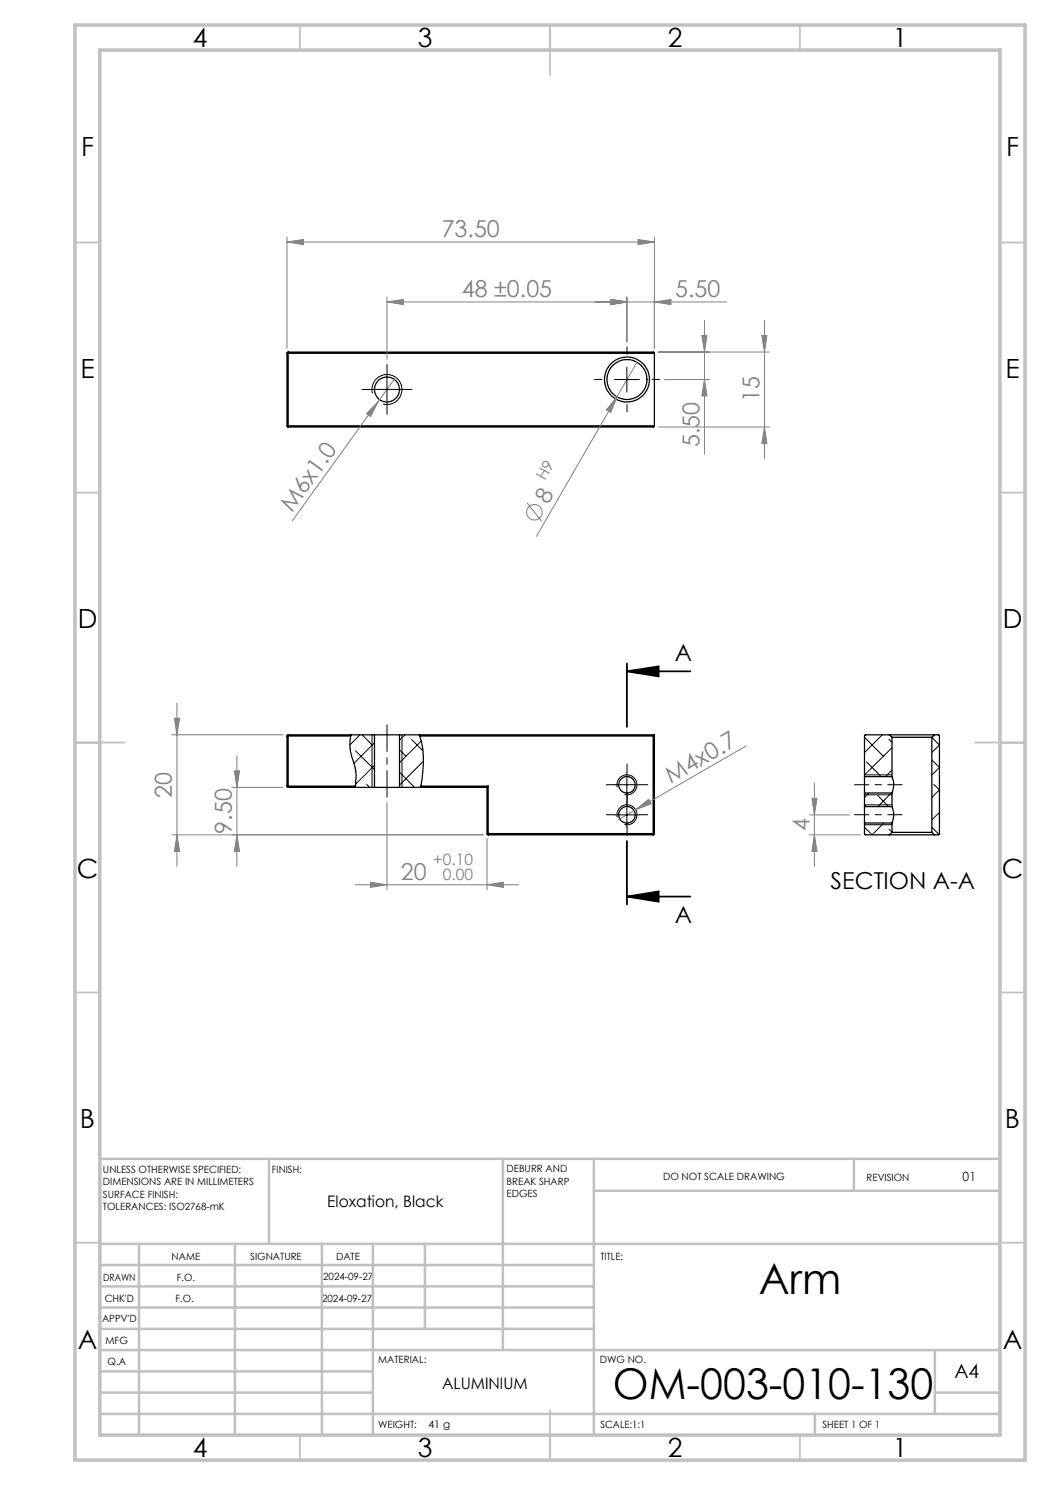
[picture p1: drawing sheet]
<svg xmlns="http://www.w3.org/2000/svg" width="210mm" height="297mm" viewBox="0 0 210 297" stroke-linecap="round" stroke-linejoin="round" font-family="sans-serif">
<g fill="none" stroke="#000" stroke-width=".2">
<path d="M74.5 78.7a3 3 0 0 1 2.7-3.8 3 3 0 0 1 3.2 3.3 3 3 0 0 1-3.8 2.6M74.9 77.9h5M77.4 75.4v5M122.9 75.9h5M125.4 73.4v5M71.1 150.1l3.8 3.8M72 147l-2 2M72.4 147l2 2M73.3 156.9l.6 .6M74.4 147v10.5M74.9 148.6l-4.1 4M74.9 153.1l-3.8 3.7"/>
<path d="M79.9 154.4l3 3.1M79.9 150l1.3 1.2M80.4 147v10.5M81 147l-1.1 1.1M82.3 147.9l2.3 2.3M84.2 157.2l-.2 .3M84.2 148.2l-4.3 4.3M84.7 152.3l-4.8 4.7M122.9 156.9h5M123.5 157.5a1.99 1.99 0 0 1 1.7-2.5 1.99 1.99 0 0 1 2.2 2.1 1.99 1.99 0 0 1-2.5 1.8M125.4 154.5v5M172.9 147.5l3.8 3.7"/>
<path d="M172.9 155h5.5M172.9 159h5.5M173.3 152.4l2.9 2.9M173.8 158.6l-.9 .9M175.5 159.1l2.2 2.2M176.5 147l-3.6 3.5M177.8 147.9l.6 .6M178.3 158.6l-2.7 2.7M178.4 149.5l-5.5 5.5M178.4 154l-1.3 1.3M186.4 147.5l1.5 1.5-1.5 1.5M186.4 152l1.5 1.5-1.5 1.5"/>
<path d="M186.8 156.9l1.1 1.1-1.5 1.5M122.9 163h5M123.5 163.5a1.99 1.99 0 0 1 1.7-2.5 1.99 1.99 0 0 1 2.2 2.1 1.99 1.99 0 0 1-2.5 1.8M125.4 160.5v4.9M172.9 165h5.5M176.8 164.6l-2.4 2.4-1.5-1.6M177.8 165.8l.6 .6M178.4 161l-5.5-.1 .3 .4M186.4 165.4l1.4 1.5M187.9 162.5l-1.5 1.5"/>
</g>
<g fill="none" stroke="#000" stroke-width=".25">
<path d="M57.4 70.7h.2M57.4 70.7v14.5M57.6 70.4h73.1l.2 .3M57.6 70.4v.3M57.6 70.4l-.2 .3M57.6 70.7v14.5M57.6 70.7h73.3M130.9 70.7v14.5M57.4 85.2h.2M57.4 85.2l.2 .2M57.6 85.2v.2M57.6 85.2h73.3"/>
<path d="M130.9 85.2l-.2 .2h-73.1M57.4 157.2l.2 .3M57.4 157.2h.2M57.4 147.2h.2M57.4 147.2v10M57.6 157.2v.3M57.6 147v.2M57.6 147l-.2 .2M57.6 147.2h12.5M57.6 157.2h13.5M57.6 147.2v10M57.6 157.5h17.3"/>
<path d="M57.6 147h17.3M70.1 147.2a10.1 10.1 0 0 0 .8 6 9.7 9.7 0 0 1 .2 4M70.2 147l-.1 .2M71.1 157.2l-.1 .3M74.9 157.5h5M74.9 147h5M74.9 147v10.5M79.9 157.5h17.5M79.9 147h51M79.9 147v10.5M83.9 147l.1 .2M84 147.2a19.9 19.9 0 0 1 .2 10"/>
<path d="M84 147.2h46.6M84.2 157.2l-.1 .3M84.2 157.2h13.4M97.4 157.5v9.2M97.6 157.2l-.2 .3M97.6 157.2v9.5M130.6 147.2v19.5M130.9 147l-.3 .2M130.9 147v19.7M172.9 155.3v3.3M172.9 158.6h5.5M172.9 155.3h5.5"/>
<path d="M172.9 158.6v2.7M177.9 147h9M177.9 147h-4.8l-.2 .1v8.2M177.9 147l.5 .5M178.4 155.3a3.9 3.9 0 0 1 0 3.3M178.4 147.5h8M178.4 147.5v7.8M178.4 158.6v2.7M186.4 147.5v19M186.9 147h.8l.2 .2v19.6l-.2 .2h-.8M186.9 147l-.5 .5M97.4 166.7l.2 .3"/>
<path d="M97.4 166.7h.2M97.6 166.7v.3M97.6 166.7h33M97.6 167h33M130.6 166.7v.3M130.6 166.7h.3M130.9 166.7l-.3 .3M172.9 161.3v3.3M172.9 164.6v2.2l.2 .2h4.8M172.9 164.6h5.5M172.9 161.3h5.5M177.9 167h9"/>
<path d="M178.4 161.3a3.9 3.9 0 0 1 0 3.3M178.4 166.5h8M178.4 164.6v1.9M178.4 166.5l-.5 .5M186.4 166.5l.5 .5"/>
<circle cx="77.4" cy="77.9" r="2.49"/>
<circle cx="125.4" cy="75.9" r="4.5"/>
<circle cx="125.4" cy="75.9" r="4"/>
<circle cx="125.4" cy="157" r="1.65"/>
<circle cx="125.4" cy="163" r="1.65"/>
</g>
<g fill="none" stroke="#808080" stroke-width=".2">
<path d="M57.4 48.4l3.3-.5v1zM57.4 47.4v22.3M57.4 48.4h73.5M77.4 59.4v12.5M122.1 59.9l3.3 .5-3.3 .5zM125.4 59.4v9M127.6 47.9l3.3 .5-3.3 .5zM130.9 47.4v22.3M77.4 60.4l3.3-.5v1zM77.4 60.4h68M79.1 75.5l-3.5 4.8M123.4 79.4l-1.2 3.1-.9-.5z"/>
<path d="M123.4 79.4l-16.1 27.9M127.4 72.5l-4 6.9M130.9 60.4l3.3-.5v1zM131.7 70.4h22.2M132.9 75.9h9M140.4 67.1h1l-.5 3.3zM140.9 75.9l.5 3.3h-1zM140.9 64.1v26.7M152.4 67.1h1l-.5 3.3zM152.9 64.1v27.7M75.6 80.3l-1.5 3-.8-.6zM75.6 80.3l-17.1 23.9"/>
<path d="M131.7 85.4h22.2M152.9 85.4l.5 3.3h-1zM105.4 100.6l3 3.7M34.4 147h22.3M34.9 143.6h1l-.5 3.4zM35.4 140.6v32.7M46.4 157.5h10.3M46.9 154.2h1l-.5 3.3zM47.4 151.1v22.2M149.2 149.2l-22.1 12.8M162.4 159.7h1l-.5 3.3zM162.9 156.6v16.7"/>
<path d="M34.4 167h62.2M35.4 167l.5 3.3h-1zM47.4 167l.5 3.3h-1zM71 176.9h32.8M74.1 176.5l3.3 .4-3.3 .6zM77.4 160.5v17.5M97.4 176.9l3.3-.4v1zM97.4 167.7v10.3M127.1 162l2.6-2.1 .5 .9zM127.1 162l-3.5 2M161.9 167h10.2M161.9 163h8"/>
<path d="M162.9 167l.5 3.3h-1z"/>
<circle cx="106.9" cy="102.5" r="1.56"/>
</g>
<path d="M125.4 134.3l6.3-1v2zM125.4 134.3h12.7M125.4 132.7v12.7M125.4 179.3l6.3-1v2zM125.4 168.2v12.7M125.4 179.3h12.7" fill="none" stroke="#000" stroke-width=".35"/>
<path d="M77.4 144.9v14.5" fill="none" stroke="#000" stroke-width=".2" stroke-dasharray="15.2 1.3 1.3 1.3" stroke-dashoffset="9.9"/>
<path d="M180.4 156.9h-9.5M180.4 162.9h-9.5" fill="none" stroke="#000" stroke-width=".2" stroke-dasharray="15.2 1.3 1.3 1.3" stroke-dashoffset="12.4"/>
<g fill="none" stroke="#c0c0c0" stroke-width=".35">
<path d="M60 5v5M110 5v10M160 5v5M15 48.5h5M200 48.5h5M15 98.5h5M200 98.5h5M15 148.5h10M195 148.5h10M15 198.5h5M200 198.5h5M15 248.5h5"/>
<path d="M200 248.5h5M60 287v5M110 282v10M160 287v5"/>
</g>
<g fill="none" stroke="#c0c0c0" stroke-width=".5">
<path d="M53.8 231.8v17M100.6 231.8v38.2M118.8 231.8v55.2M118.8 238.2h81.2M170.8 231.8v6.4M200 231.8h-180v55.2M20 248.8h180M20 257.3h98.8M20 253h98.8M27.8 248.8v38.2M47 248.8v38.2M64.4 248.8v38.2"/>
<path d="M74.6 248.8v38.2M85 248.8v17M20 265.8h98.8M20 261.5h98.8M20 278.5h54.6M20 274.3h54.6M20 270h180M187 278.5h13M187 270v12.8M20 282.8h180M163 282.8v4.2"/>
</g>
<path d="M15 5h190v287h-190zM20 10h180v277h-180z" fill="none" stroke="#c0c0c0" stroke-width=".7"/>
<g fill="none" stroke="#000" stroke-width=".2" stroke-dasharray="15.2 1.3 1.3 1.3">
<path d="M74.9 77.9h-2.5M77.4 75.4v-2.5M79.9 77.9h2.5M120.4 75.9h-1.5M125.4 70.9v-1.5M130.4 75.9h1.5M77.4 80.4v2.5M125.4 80.9v1.5M122.9 156.9h-1.6M125.4 154.4v-1.6M125.4 159.4v1.7M127.9 156.9h1.7"/>
<path d="M122.9 162.9h-1.6M125.4 160.4v-1.6M125.4 165.4v1.7M127.9 162.9h1.7"/>
</g>
<path d="M125.4 134.3l6.3-1v2zM125.4 179.3l6.3-1v2z" fill="#000"/>
<g fill="#808080">
<path d="M127.1 162l2.6-2.1 .5 .9z"/>
<path d="M75.6 80.3l-1.5 3-.8-.6z"/>
<path d="M123.4 79.4l-1.2 3.1-.9-.5z"/>
<path d="M74.1 176.5l3.3 .4-3.3 .6zM97.4 176.9l3.3-.4v1zM57.4 48.4l3.3-.5v1zM127.6 47.9l3.3 .5-3.3 .5zM77.4 60.4l3.3-.5v1zM122.1 59.9l3.3 .5-3.3 .5zM122.1 59.9l3.3 .5-3.3 .5zM130.9 60.4l3.3-.5v1z"/>
<path d="M35.4 167l.5 3.3h-1zM34.9 143.6h1l-.5 3.4z"/>
<path d="M162.9 167l.5 3.3h-1zM162.4 159.7h1l-.5 3.3z"/>
<path d="M46.9 154.2h1l-.5 3.3zM47.4 167l.5 3.3h-1zM140.4 67.1h1l-.5 3.3zM140.9 75.9l.5 3.3h-1zM152.4 67.1h1l-.5 3.3zM152.9 85.4l.5 3.3h-1z"/>
</g>
<g font-size="8.5">
<text x="151.7" y="258.8">Arm</text>
<text x="122.6" y="279.7">OM-003-010-130</text>
</g>
<g font-size="5.3">
<text x="38.5" y="9.5">4</text>
<text x="83.5" y="9.5">3</text>
<text x="133.6" y="9.5">2</text>
<text x="178.6" y="9.5">1</text>
<text x="16.2" y="31.3">F</text>
<text x="201.2" y="31.3">F</text>
<text x="16.1" y="75.5">E</text>
<text x="201.1" y="75.5">E</text>
<text x="15.5" y="125.5">D</text>
<text x="200.5" y="125.5">D</text>
<text x="15.4" y="175.5">C</text>
<text x="200.4" y="175.5">C</text>
<text x="16" y="225.5">B</text>
<text x="201" y="225.5">B</text>
<text x="15.5" y="269.8">A</text>
<text x="200.5" y="269.8">A</text>
<text x="38.5" y="291.5">4</text>
<text x="83.5" y="291.5">3</text>
<text x="133.6" y="291.5">2</text>
<text x="178.6" y="291.5">1</text>
</g>
<g font-size="4.7" fill="#808080">
<text x="88.3" y="47.4">73.50</text>
<text x="92.4" y="59.4">48 ±0.05</text>
<text x="135" y="59.4">5.50</text>
<text x="151.9" y="80.5" transform="rotate(-90 151.9 80.5)">15</text>
<text x="139.9" y="89.5" transform="rotate(-90 139.9 89.5)">5.50</text>
<text x="109.7" y="101.1" transform="rotate(-60 109.7 101.1)">8</text>
<text x="58.4" y="102.5" transform="rotate(-54 58.4 102.5)">M6x1.0</text>
<text x="34.4" y="159.5" transform="rotate(-90 34.4 159.5)">20</text>
<text x="134.2" y="156.8" transform="rotate(-30 134.2 156.8)">M4x0.7</text>
<text x="46.4" y="166.7" transform="rotate(-90 46.4 166.7)">9.50</text>
<text x="161.9" y="166.2" transform="rotate(-90 161.9 166.2)">4</text>
<text x="80.2" y="175.9">20</text>
</g>
<g font-size="4.7">
<text x="134.9" y="132.1">A</text>
<text x="166.1" y="177.8">SECTION A-A</text>
<text x="134.9" y="184.7">A</text>
</g>
<text font-size="3.9" x="190.9" y="275.5">A4</text>
<g font-size="3.2">
<text x="65.5" y="241.4">Eloxation, Black</text>
<text x="88.4" y="277.9">ALUMINIUM</text>
</g>
<g font-size="3.1" fill="#808080">
<text x="109" y="96.2" transform="rotate(-60 109 96.2)">H9</text>
<text x="86.7" y="172.9">+0.10</text>
<text x="88.6" y="176">0.00</text>
</g>
<text font-size="2.5" x="192.5" y="236.1">01</text>
<text font-size="2.1" x="85.7" y="285.6">41 g</text>
<g font-size="2">
<text x="20.6" y="234.6">UNLESS OTHERWISE SPECIFIED:</text>
<text x="20.6" y="237.1">DIMENSIONS ARE IN MILLIMETERS</text>
<text x="20.6" y="239.6">SURFACE FINISH:</text>
<text x="54.4" y="234.6">FINISH:</text>
<text x="101.3" y="234.5">DEBURR AND</text>
<text x="101.3" y="237">BREAK SHARP</text>
<text x="101.3" y="239.5">EDGES</text>
<text x="132.6" y="236">DO NOT SCALE DRAWING</text>
<text x="173.3" y="236.2">REVISION</text>
<text x="20.6" y="242.1">TOLERANCES: ISO2768-mK</text>
<text x="34.3" y="252">NAME</text>
<text x="50" y="251.9">SIGNATURE</text>
<text x="67.2" y="251.9">DATE</text>
<text x="120.1" y="251.9">TITLE:</text>
<text x="20.6" y="256.1">DRAWN</text>
<text x="35.3" y="256.1">F.O.</text>
<text x="64.6" y="255.9">2024-09-27</text>
<text x="20.9" y="260.3">CHK'D</text>
<text x="35.1" y="260.3">F.O.</text>
<text x="64.4" y="260.3">2024-09-27</text>
<text x="20.4" y="264.4">APPV'D</text>
<text x="21.1" y="268.8">MFG</text>
<text x="21.5" y="273">Q.A</text>
<text x="75.6" y="272.5">MATERIAL:</text>
<text x="120" y="272.5">DWG NO.</text>
<text x="75.6" y="285.5">WEIGHT:</text>
<text x="120.1" y="285.6">SCALE:1:1</text>
<text x="164.5" y="285.6">SHEET 1 OF 1</text>
</g>
</svg>
